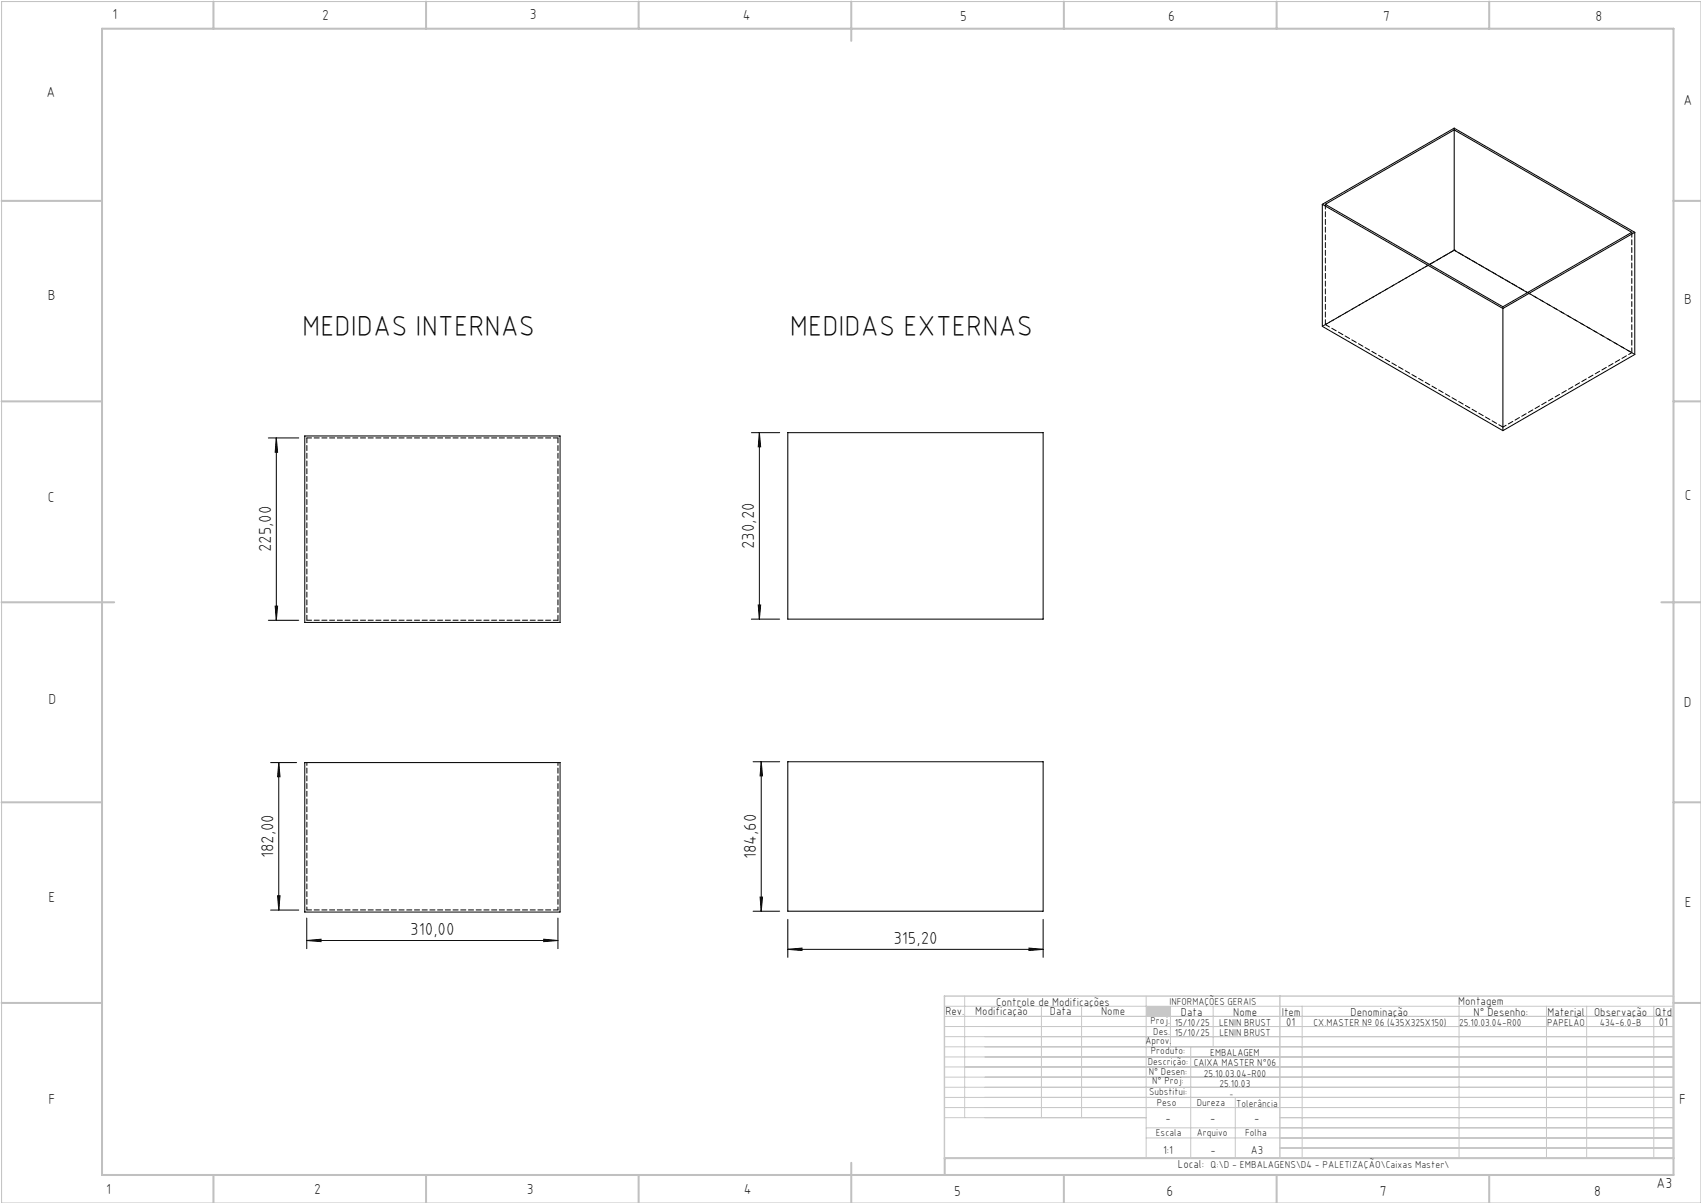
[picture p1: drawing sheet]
<svg xmlns="http://www.w3.org/2000/svg" width="420mm" height="297mm" viewBox="0 0 420 297" stroke-linecap="round" stroke-linejoin="round" font-family="sans-serif">
<path d="M.4 .4h419.6v296.6h-419.6z" fill="none" stroke="#c0c0c0" stroke-width=".25"/>
<g fill="none" stroke="#c0c0c0" stroke-width=".5">
<path d="M25.2 7.1h388v283h-388zM52.7 .4v6.7M105.2 .4v6.7M157.7 .4v6.7M210.2 .4v9.7M262.7 .4v6.7M315.2 .4v6.7M367.7 .4v6.7M.4 49.6h24.8M413.2 49.6h6.8M.4 99.1h24.8M413.2 99.1h6.8"/>
<path d="M.4 148.7h27.8M410.2 148.7h9.8M.4 198.1h24.8M413.2 198.1h6.8M.4 247.6h24.8M413.2 247.6h6.8M52.7 290.1v6.9M105.2 290.1v6.9M157.7 290.1v6.9M210.2 287.1v9.9M262.7 290.1v6.9M315.2 290.1v6.9"/>
<path d="M367.7 290.1v6.9M413.2 285.9h-179.9v4.2"/>
</g>
<g fill="none" stroke="#c3c8d2" stroke-width=".25">
<path d="M233.2 250.9h180M233.2 248.4h180M233.2 253.4h180M233.2 255.9h180M233.2 258.4h180M238.2 245.9v30M257.1 248.4v27.5M267.1 248.4v27.5M283 245.9v40M289 248.4v10M294 258.4v27.5M299.5 248.4v10"/>
<path d="M321.5 248.4v37.5M360.3 248.4v37.5M381.8 248.4v37.5M391.8 248.4v37.5M408.3 248.4v37.5M233.2 260.9h180M233.2 263.4h180M233.2 265.9h180M233.2 268.4h180M233.2 270.9h180M233.2 273.4h180M233.2 275.9h49.8"/>
<path d="M283 278.4h130.2M305 270.9v15M316 275.9h97.2M283 280.9h130.2M316 283.4h97.2"/>
</g>
<path d="M233.2 245.9h180v40h-180zM316 245.9v40" fill="none" stroke="#c3c8d2" stroke-width=".35"/>
<path d="M283 248.4h6v2.5h-6z" fill-rule="evenodd" fill="#c3c8d2"/>
<g fill="none" stroke="#000" stroke-width=".25">
<path d="M359.1 32.1v29.7M326.5 50.4v30.2l44.6 25.7M326.5 50.4l44.6 25.8M326.5 50.4l32.6-18.8 44.5 25.8M327.2 50.4l31.9-18.3 43.8 25.3-31.8 18.3zM403.6 57.4l-32.5 18.8M403.6 57.4v30.1l-32.5 18.8M359.1 61.8l18.1 10.4M359.1 61.8l-6.1 3.5M371.1 76.2v30.1M66.3 108.1h7.5M68.2 108.1l.3 3.6h-.6z"/>
<path d="M68.2 108.1v45M75.2 107.6h63.1v46.1h-63.1zM185.5 106.8h7M187.5 106.8l.3 3.5h-.6zM187.5 106.8v46.1M194.5 106.8h63.1v46.1h-63.1zM66.3 153.1h7.5M67.9 149.6h.6l-.3 3.5zM185.5 152.9h7M187.2 149.4h.6l-.3 3.5zM66.8 188.3h6.4M68.8 188.3l.3 3.5h-.6z"/>
<path d="M68.8 188.3v36.4M75.2 188.3h63.1v36.9h-63.1zM185.9 188.1h6.6M188 188.1l.3 3.5h-.6zM188 188.1v36.9M194.5 188.1h63.1v36.9h-63.1zM66.8 224.7h7M68.5 221.2h.6l-.3 3.5zM75.7 232.2l3.6-.3v.6zM75.7 226.7v7.5M75.7 232.2h62.1M134.3 231.9l3.5 .3-3.5 .3z"/>
<path d="M137.8 226.7v7.5M185.9 225h6.6M187.7 221.5h.6l-.3 3.5zM194.5 234.4l3.5-.3v.6zM194.5 227v9.4M194.5 234.4h63.1M254.1 234.1l3.5 .3-3.5 .3zM257.6 227v9.4"/>
</g>
<g fill="#000">
<path d="M67.9 149.6h.6l-.3 3.5zM68.2 108.1l.3 3.6h-.6zM187.2 149.4h.6l-.3 3.5zM187.5 106.8l.3 3.5h-.6z"/>
<path d="M68.8 188.3l.3 3.5h-.6zM68.5 221.2h.6l-.3 3.5zM188 188.1l.3 3.5h-.6zM187.7 221.5h.6l-.3 3.5z"/>
<path d="M75.7 232.2l3.6-.3v.6zM134.3 231.9l3.5 .3-3.5 .3zM194.5 234.4l3.5-.3v.6zM254.1 234.1l3.5 .3-3.5 .3z"/>
</g>
<path d="M75.8 188.3v36.4M137.8 188.3v36.4" fill="none" stroke="#000" stroke-width=".25" stroke-dasharray="1.3 .6" stroke-dashoffset=".5"/>
<path d="M327.3 50.4v29.7M402.9 57.4v29.7M353 65.3l-25.7 14.8M327.3 80.1l43.8 25.3M402.9 87.1l-25.7-14.9M75.8 108.1h62M137.8 153.1h-62M75.8 224.7h62" fill="none" stroke="#000" stroke-width=".25" stroke-dasharray="1.3 .6" stroke-dashoffset=".1"/>
<path d="M359.1 31.6v.4M359.1 61.8h.1M371.1 75.7v.4M137.8 108.1v45M75.8 153.1v-45" fill="none" stroke="#000" stroke-width=".25" stroke-dasharray="1.3 .6"/>
<path d="M371.1 105.4l31.8-18.3" fill="none" stroke="#000" stroke-width=".25" stroke-dasharray="1.3 .6" stroke-dashoffset=".4"/>
<path d="M403.6 87.5l-44.5-25.7" fill="none" stroke="#000" stroke-width=".25" stroke-dasharray="1.3 .6" stroke-dashoffset=".6"/>
<path d="M359.1 61.8l-32.6 18.8" fill="none" stroke="#000" stroke-width=".25" stroke-dasharray="1.3 .6" stroke-dashoffset="-.1"/>
<g font-size="7.1">
<text x="74.6" y="82.9">MEDIDAS INTERNAS</text>
<text x="195" y="82.9">MEDIDAS EXTERNAS</text>
</g>
<g font-size="4.3">
<text x="67" y="136.4" transform="rotate(-90 67 136.4)">225,00</text>
<text x="186.2" y="135.6" transform="rotate(-90 186.2 135.6)">230,20</text>
<text x="67.6" y="211.9" transform="rotate(-90 67.6 211.9)">182,00</text>
<text x="186.7" y="212.1" transform="rotate(-90 186.7 212.1)">184,60</text>
<text x="101.3" y="230.9">310,00</text>
<text x="220.6" y="233.1">315,20</text>
</g>
<g font-size="3.6">
<text x="27.8" y="4.8">1</text>
<text x="79.5" y="4.9">2</text>
<text x="130.8" y="4.8">3</text>
<text x="183.4" y="4.9">4</text>
<text x="237.1" y="5.1">5</text>
<text x="288.4" y="5.2">6</text>
<text x="341.5" y="5.1">7</text>
<text x="394" y="5.2">8</text>
<text x="11.5" y="24">A</text>
<text x="415.7" y="25.8">A</text>
<text x="11.8" y="74.1">B</text>
<text x="415.8" y="75.1">B</text>
<text x="11.8" y="124">C</text>
<text x="416" y="123.5">C</text>
<text x="12" y="173.7">D</text>
<text x="415.8" y="174.7">D</text>
<text x="12" y="222.6">E</text>
<text x="416" y="223.9">E</text>
<text x="12" y="272.6">F</text>
<text x="414.6" y="272.6">F</text>
<text x="409" y="293.3">A3</text>
<text x="26.2" y="294.8">1</text>
<text x="77.6" y="294.8">2</text>
<text x="130.1" y="294.8">3</text>
<text x="183.7" y="294.7">4</text>
<text x="235.6" y="295.2">5</text>
<text x="288" y="295.2">6</text>
<text x="340.7" y="295.2">7</text>
<text x="393.6" y="295.2">8</text>
</g>
<g font-size="2.9">
<text x="240.8" y="250.6">Modificação</text>
<text x="259.2" y="250.6">Data</text>
<text x="271.9" y="250.6">Nome</text>
<text x="290.9" y="288.4">Local:</text>
</g>
<g font-size="2.8">
<text x="233.4" y="250.6">Rev.</text>
<text x="246" y="248.4">Controle de Modificações</text>
<text x="291.6" y="250.8">Data</text>
<text x="304.5" y="250.8">Nome</text>
<text x="316.5" y="250.9">Item</text>
<text x="333.5" y="250.9">Denominação</text>
<text x="360.1" y="248.2">Montagem</text>
<text x="363.9" y="250.8">N° Desenho:</text>
<text x="382.1" y="250.8">Material</text>
<text x="393.6" y="250.8">Observação</text>
<text x="408.7" y="250.9">Qtd</text>
<text x="317.6" y="253.3">01</text>
<text x="409.6" y="253.3">01</text>
<text x="287.7" y="276.9">-</text>
<text x="298.8" y="276.9">-</text>
<text x="309.7" y="276.9">-</text>
<text x="287.2" y="284.8">1:1</text>
<text x="298.9" y="284.8">-</text>
<text x="308.8" y="284.8">A3</text>
</g>
<g font-size="2.5">
<text x="288.7" y="248.2">INFORMAÇÕES GERAIS</text>
<text x="282.8" y="257.8">Aprov.</text>
<text x="284.1" y="252.9">Proj.</text>
<text x="284.8" y="255.4">Des.</text>
<text x="290.1" y="255.8">15/10/25</text>
<text x="290.1" y="253.3">15/10/25</text>
<text x="301" y="253.3">LENIN BRUST</text>
<text x="301.1" y="255.8">LENIN BRUST</text>
<text x="324.3" y="253.3">CX.MASTER Nº 06 (435X325X150)</text>
<text x="360.3" y="253.3">25.10.03.04-R00</text>
<text x="382" y="253.3">PAPELÃO</text>
<text x="395" y="253.3">434-6.0-B</text>
<text x="283.4" y="262.9">Descrição:</text>
<text x="284.2" y="260.3">Produto:</text>
<text x="294.7" y="263.3">CAIXA MASTER N°06</text>
<text x="298.8" y="260.7">EMBALAGEM</text>
<text x="283.7" y="265.4">N° Desen:</text>
<text x="284.5" y="267.7">N° Proj:</text>
<text x="297.2" y="265.9">25.10.03.04-R00</text>
<text x="301.1" y="268.3">25.10.03</text>
<text x="283.7" y="270.4">Substitui:</text>
<text x="285.6" y="273">Peso</text>
<text x="295.5" y="273">Dureza</text>
<text x="305.2" y="273.3">Tolerância</text>
<text x="285.4" y="280.4">Escala</text>
<text x="295.5" y="280.4">Arquivo</text>
<text x="307.5" y="280.4">Folha</text>
<text x="298.9" y="288.4">Q:\D - EMBALAGENS\D4 - PALETIZAÇÃO\Caixas Master\</text>
</g>
<text font-size="2.1" x="303.5" y="270.9">-</text>
</svg>
